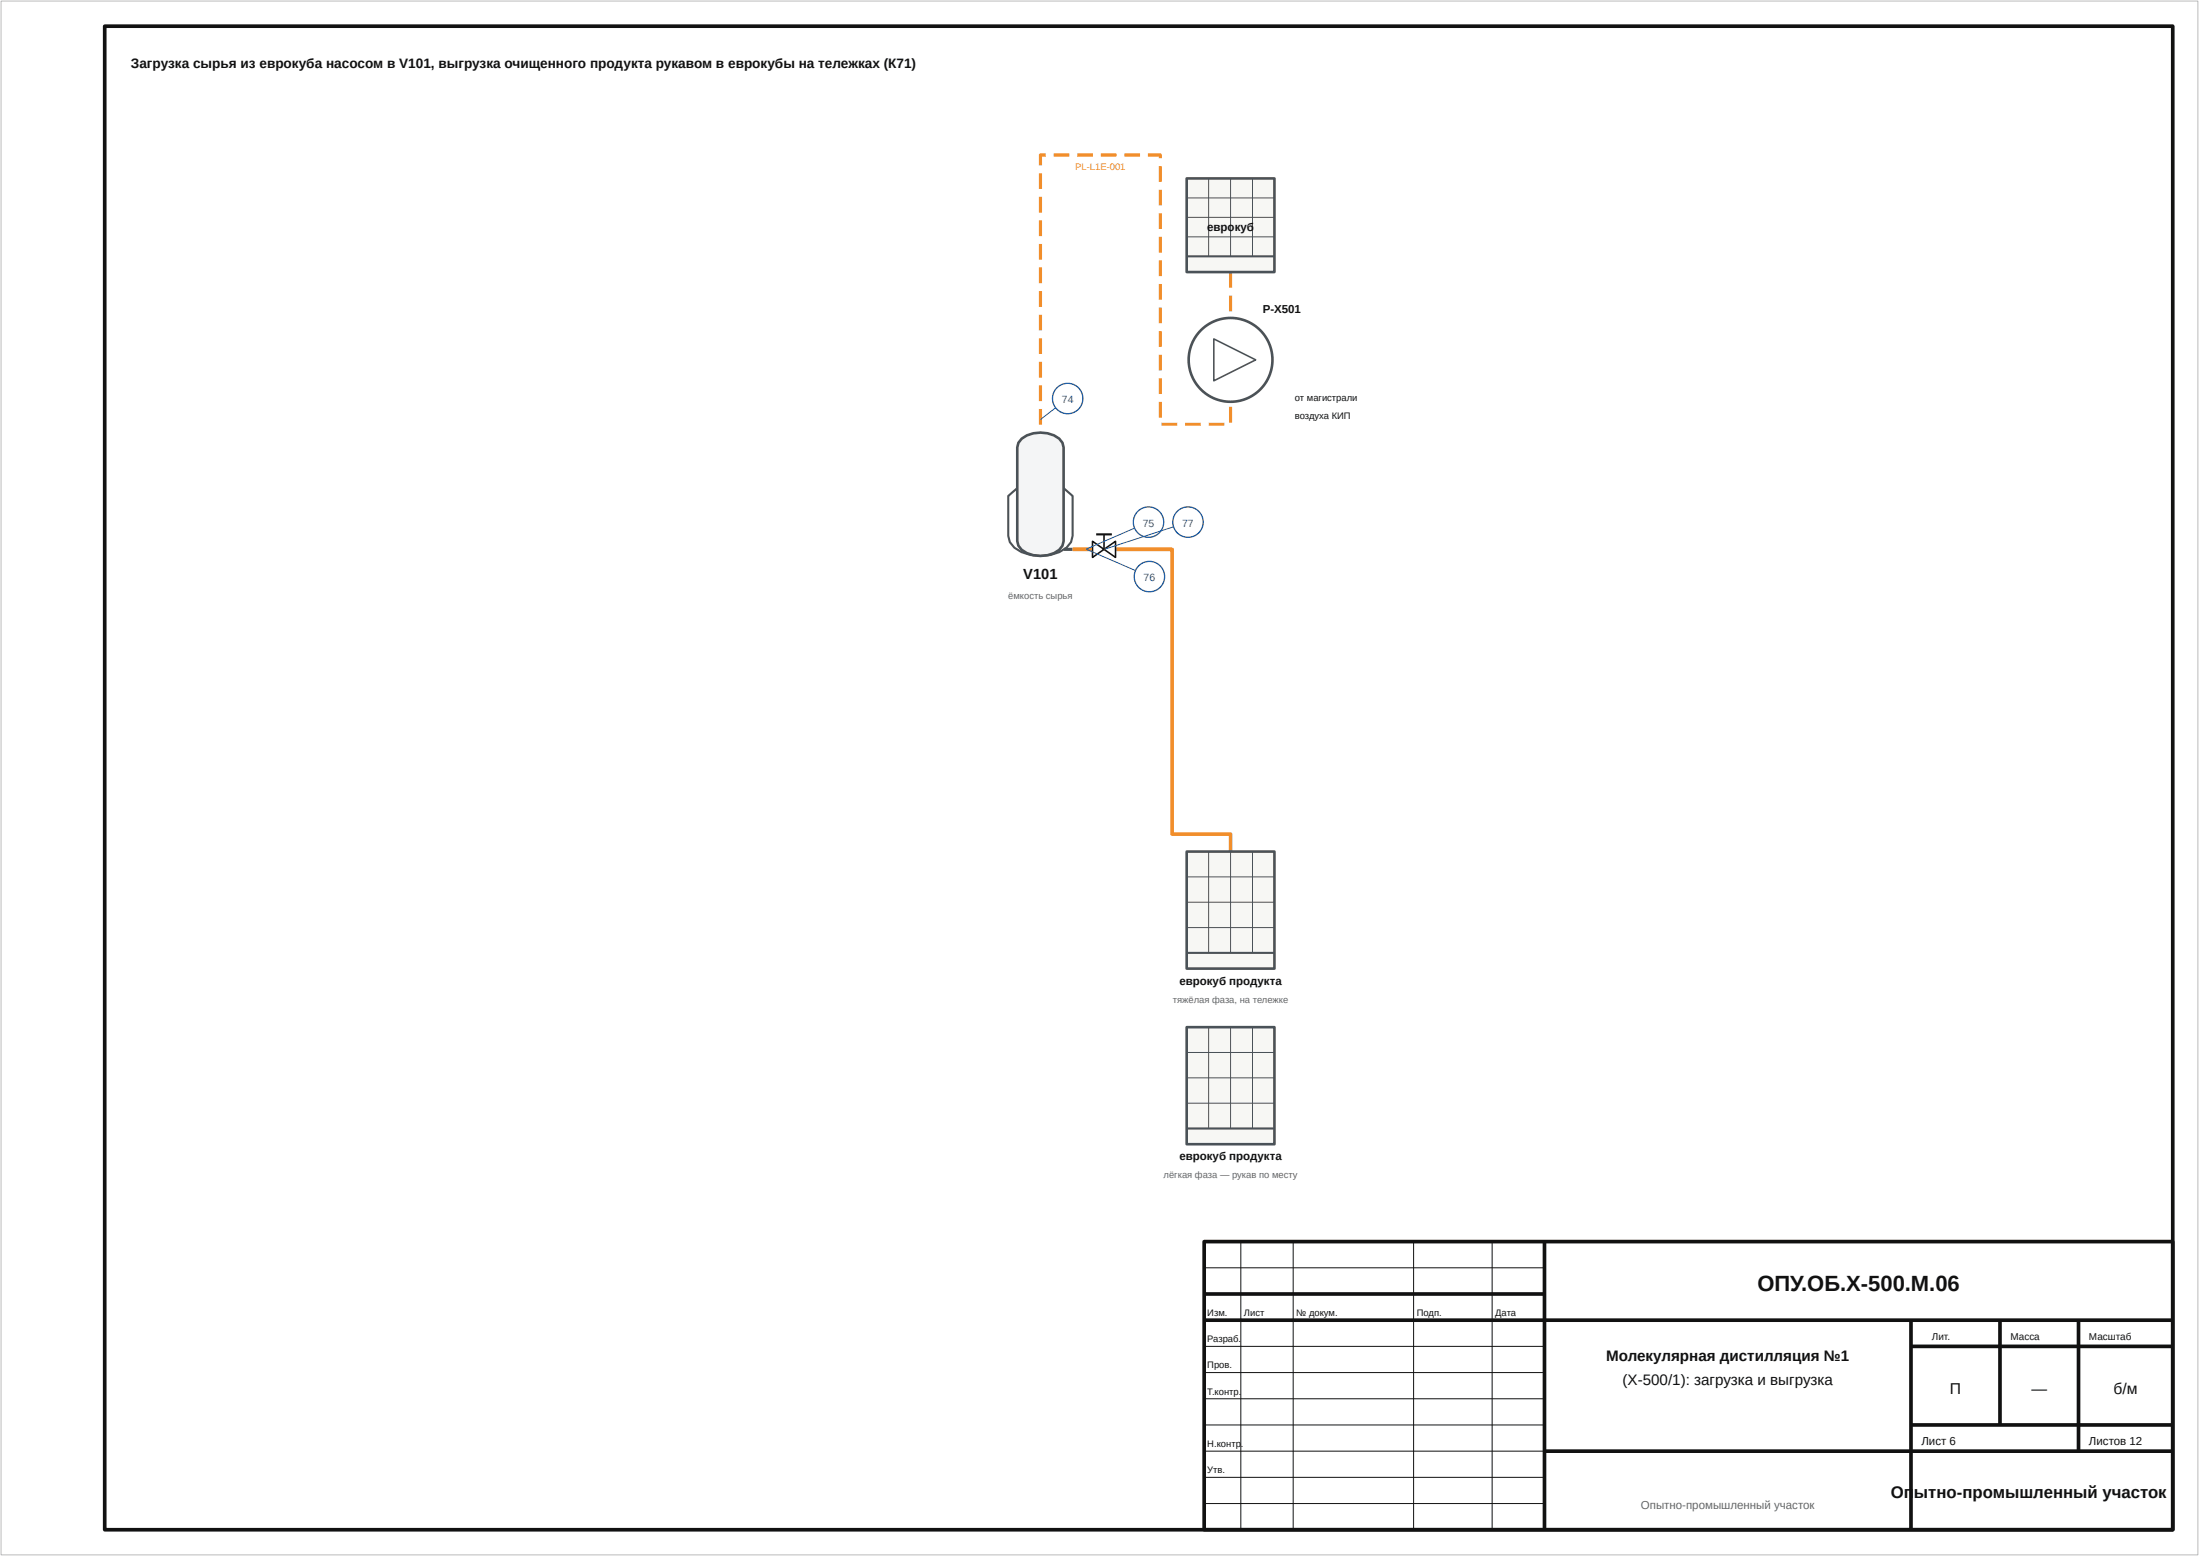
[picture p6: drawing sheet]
<svg xmlns="http://www.w3.org/2000/svg" width="420mm" height="297mm" viewBox="0 0 420 297" stroke-linecap="round" stroke-linejoin="round" font-family="sans-serif">
<path d="M295 237v55M230 247h65M230 252h185M365 252v40M365 257h50M382 252v20M397 252v25M295 277h120M365 272h50" fill="none" stroke="#111" stroke-width=".7" stroke-linecap="butt"/>
<path d="M235 34.1v17.8M198.7 82.6v23.5M203.2 104.9h1.7M235 162.5v22.4" fill="none" stroke="#4a5258" stroke-width=".6"/>
<g fill="#f18e2b">
<path d="M234.7 51.9h.6v3h-.6zM234.7 56.4h.6v3h-.6zM234.7 60.9h.6v3h-.6z"/>
<path d="M234.7 73.2h.6v3h-.6zM234.7 77.7h.6v3h-.6zM230.9 80.7h3v.6h-3zM226.4 80.7h3v.6h-3zM221.9 80.7h3v.6h-3zM221.3 76.7h.6v3h-.6zM221.3 72.2h.6v3h-.6zM221.3 67.7h.6v3h-.6zM221.3 63.2h.6v3h-.6zM221.3 58.7h.6v3h-.6zM221.3 54.2h.6v3h-.6zM221.3 49.7h.6v3h-.6zM221.3 45.2h.6v3h-.6zM221.3 40.7h.6v3h-.6zM221.3 36.2h.6v3h-.6zM221.3 31.7h.6v3h-.6zM219.2 29.3h2.5l.2 .2v.7h-.6v-.6h.3v.3h-2.4zM214.7 29.3h3v.6h-3zM210.2 29.3h3v.6h-3zM205.7 29.3h3v.6h-3zM201.2 29.3h3v.6h-3zM198.5 29.4l1.2-.1v.6h-1v-.3h.3v2h-.6zM198.4 33.1h.6v3h-.6zM198.4 37.6h.6v3h-.6zM198.4 42.1h.6v3h-.6zM198.4 46.6h.6v3h-.6zM198.4 51.1h.6v3h-.6zM198.4 55.6h.6v3h-.6zM198.4 60.1h.6v3h-.6zM198.4 64.6h.6v3h-.6zM198.4 69.1h.6v3h-.6zM198.4 73.6h.6v3h-.6zM198.4 78.1h.6v3h-.6z"/>
</g>
<path d="M204.9 104.9h3.8M213.1 104.9h10.8v54.3h11.1v3.3" fill="none" stroke="#f18e2b" stroke-width=".7" stroke-linecap="butt"/>
<path d="M.2 .2h419.6v296.6h-419.6z" fill="none" stroke="#bbb" stroke-width=".19"/>
<path d="M20 5h395v287h-395zM230 237h185v55h-185z" fill="none" stroke="#111" stroke-width=".7" stroke-linecap="butt"/>
<path d="M237 237v55M247 237v55M270 237v55M285 237v55M230 242h65M230 257h65M230 262h65M230 267h65M230 272h65M230 277h65M230 282h65M230 287h65" fill="none" stroke="#111" stroke-width=".19"/>
<path d="M195.1 83.7a6.1 6.1 0 0 1 7.2 0l.6 .8 .2 .9v17.9a3.3 3.3 0 0 1-3 2.7 6 6 0 0 1-5-1l-.6-.8-.2-.9v-17.9l.2-.9z" fill="#f4f5f6"/>
<path d="M195.1 83.7a6.1 6.1 0 0 1 7.2 0l.6 .8 .2 .9v17.9a3.3 3.3 0 0 1-3 2.7 6 6 0 0 1-5-1l-.6-.8-.2-.9v-17.9l.2-.9z" fill="none" stroke="#4a5258" stroke-width=".5"/>
<path d="M194.3 93.2l-1.7 1.5v7.6l.3 1.2a6.6 6.6 0 0 0 5.8 2.6 6.6 6.6 0 0 0 5.9-2.6l.3-1.2v-7.6l-1.8-1.5" fill="none" stroke="#4a5258" stroke-width=".4"/>
<path d="M226.7 34.1h16.7v17.8h-16.7z" fill="#f7f7f4"/>
<path d="M226.7 34.1h16.7v17.8h-16.7z" fill="none" stroke="#4a5258" stroke-width=".5"/>
<path d="M226.7 37.8h16.7M230.8 34.1v14.8M235 34.1v14.8M239.2 34.1v14.8M226.7 41.5h16.7M226.7 45.2h16.7" fill="none" stroke="#4a5258" stroke-width=".19"/>
<path d="M226.7 48.9h16.7" fill="none" stroke="#4a5258" stroke-width=".4"/>
<circle cx="235" cy="68.7" r="8" fill="#fff"/>
<circle cx="235" cy="68.7" r="8" fill="none" stroke="#4a5258" stroke-width=".5"/>
<path d="M231.8 64.7l8 4-8 4z" fill="none" stroke="#4a5258" stroke-width=".3"/>
<path d="M226.7 162.5h16.7v22.4h-16.7z" fill="#f7f7f4"/>
<path d="M226.7 162.5h16.7v22.4h-16.7z" fill="none" stroke="#4a5258" stroke-width=".5"/>
<path d="M226.7 167.4h16.7M226.7 172.2h16.7M226.7 177.1h16.7M230.8 162.5v19.4M235 162.5v19.4M239.2 162.5v19.4" fill="none" stroke="#4a5258" stroke-width=".19"/>
<path d="M226.7 181.9h16.7" fill="none" stroke="#4a5258" stroke-width=".4"/>
<path d="M226.7 196.1h16.7v22.3h-16.7z" fill="#f7f7f4"/>
<path d="M226.7 196.1h16.7v22.3h-16.7z" fill="none" stroke="#4a5258" stroke-width=".5"/>
<path d="M230.8 196.1v19.3M235 196.1v19.3M239.2 196.1v19.3M226.7 200.9h16.7M226.7 205.7h16.7M226.7 210.6h16.7" fill="none" stroke="#4a5258" stroke-width=".19"/>
<path d="M226.7 215.4h16.7" fill="none" stroke="#4a5258" stroke-width=".4"/>
<path d="M208.7 103.3l4.4 3.1v-3.1l-4.4 3.1z" fill="#fff"/>
<path d="M208.7 103.3l4.4 3.1v-3.1l-4.4 3.1zM210.9 102v2.9" fill="none" stroke="#111" stroke-width=".3"/>
<path d="M209.4 102h3" fill="none" stroke="#111" stroke-width=".4"/>
<path d="M201.6 77.8l-2.9 2.3" fill="none" stroke="#1f5fa8" stroke-width=".19"/>
<circle cx="203.9" cy="76.1" r="2.9" fill="#fff"/>
<circle cx="203.9" cy="76.1" r="2.9" fill="none" stroke="#1f5fa8" stroke-width=".25"/>
<path d="M216.7 100.8l-9.3 4.1" fill="none" stroke="#1f5fa8" stroke-width=".19"/>
<circle cx="219.4" cy="99.7" r="2.9" fill="#fff"/>
<circle cx="219.4" cy="99.7" r="2.9" fill="none" stroke="#1f5fa8" stroke-width=".25"/>
<path d="M207.5 104.9l9.4 4" fill="none" stroke="#1f5fa8" stroke-width=".19"/>
<circle cx="219.5" cy="110.1" r="2.9" fill="#fff"/>
<circle cx="219.5" cy="110.1" r="2.9" fill="none" stroke="#1f5fa8" stroke-width=".25"/>
<path d="M224.1 100.6l-13.2 4.3" fill="none" stroke="#1f5fa8" stroke-width=".19"/>
<circle cx="226.9" cy="99.7" r="2.9" fill="#fff"/>
<circle cx="226.9" cy="99.7" r="2.9" fill="none" stroke="#1f5fa8" stroke-width=".25"/>
<text font-size="4.2" fill="#111" x="335.7" y="246.5">ОПУ.ОБ.X-500.М.06</text>
<g font-size="3.2" fill="#111">
<text x="361.2" y="286">Оп</text>
<text x="365.6" y="286">ытно-промышленный участок</text>
</g>
<g font-size="3" fill="#111">
<text x="372.4" y="266">П</text>
<text x="388" y="266">—</text>
<text x="403.7" y="266">б/м</text>
</g>
<g font-size="2.9" fill="#111">
<text x="306.8" y="259.7">Молекулярная дистилляция №1</text>
<text x="309.9" y="264.3">(X-500/1): загрузка и выгрузка</text>
</g>
<text font-size="2.8" fill="#111" x="195.5" y="110.6">V101</text>
<text font-size="2.6" fill="#111" x="25" y="13">Загрузка сырья из еврокуба насосом в V101, выгрузка очищенного продукта рукавом в еврокубы на тележках (К71)</text>
<g font-size="2.2" fill="#111">
<text x="230.6" y="44.1">еврокуб</text>
<text x="241.2" y="59.7">P-X501</text>
<text x="225.3" y="188">еврокуб продукта</text>
<text x="225.3" y="221.5">еврокуб продукта</text>
<text x="367" y="275.8">Лист 6</text>
<text x="399" y="275.8">Листов 12</text>
</g>
<text font-size="2.2" fill="#666" x="313.4" y="288">Опытно-промышленный участок</text>
<g font-size="2" fill="#1f5fa8">
<text x="202.8" y="77">74</text>
<text x="218.3" y="100.6">75</text>
<text x="225.8" y="100.6">77</text>
<text x="218.4" y="111">76</text>
</g>
<g font-size="1.9" fill="#111">
<text x="369" y="255.8">Лит.</text>
<text x="384" y="255.8">Масса</text>
<text x="399" y="255.8">Масштаб</text>
</g>
<text font-size="1.8" fill="#f18e2b" x="205.4" y="32.4">PL-L1E-001</text>
<g font-size="1.8" fill="#111">
<text x="247.3" y="76.5">от магистрали</text>
<text x="247.3" y="80">воздуха КИП</text>
<text x="230.6" y="251.2">Изм.</text>
<text x="237.6" y="251.2">Лист</text>
<text x="247.6" y="251.2">№ докум.</text>
<text x="270.6" y="251.2">Подп.</text>
<text x="285.6" y="251.2">Дата</text>
<text x="230.6" y="256.2">Разраб.</text>
<text x="230.6" y="261.2">Пров.</text>
<text x="230.6" y="266.2">Т.контр.</text>
<text x="230.6" y="276.2">Н.контр</text>
<text x="230.6" y="281.2">Утв.</text>
<text x="237" y="276.2">.</text>
</g>
<g font-size="1.8" fill="#666">
<text x="192.6" y="114.3">ёмкость сырья</text>
<text x="224" y="191.4">тяжёлая фаза, на тележке</text>
<text x="222.2" y="224.9">лёгкая фаза — рукав по месту</text>
</g>
</svg>
